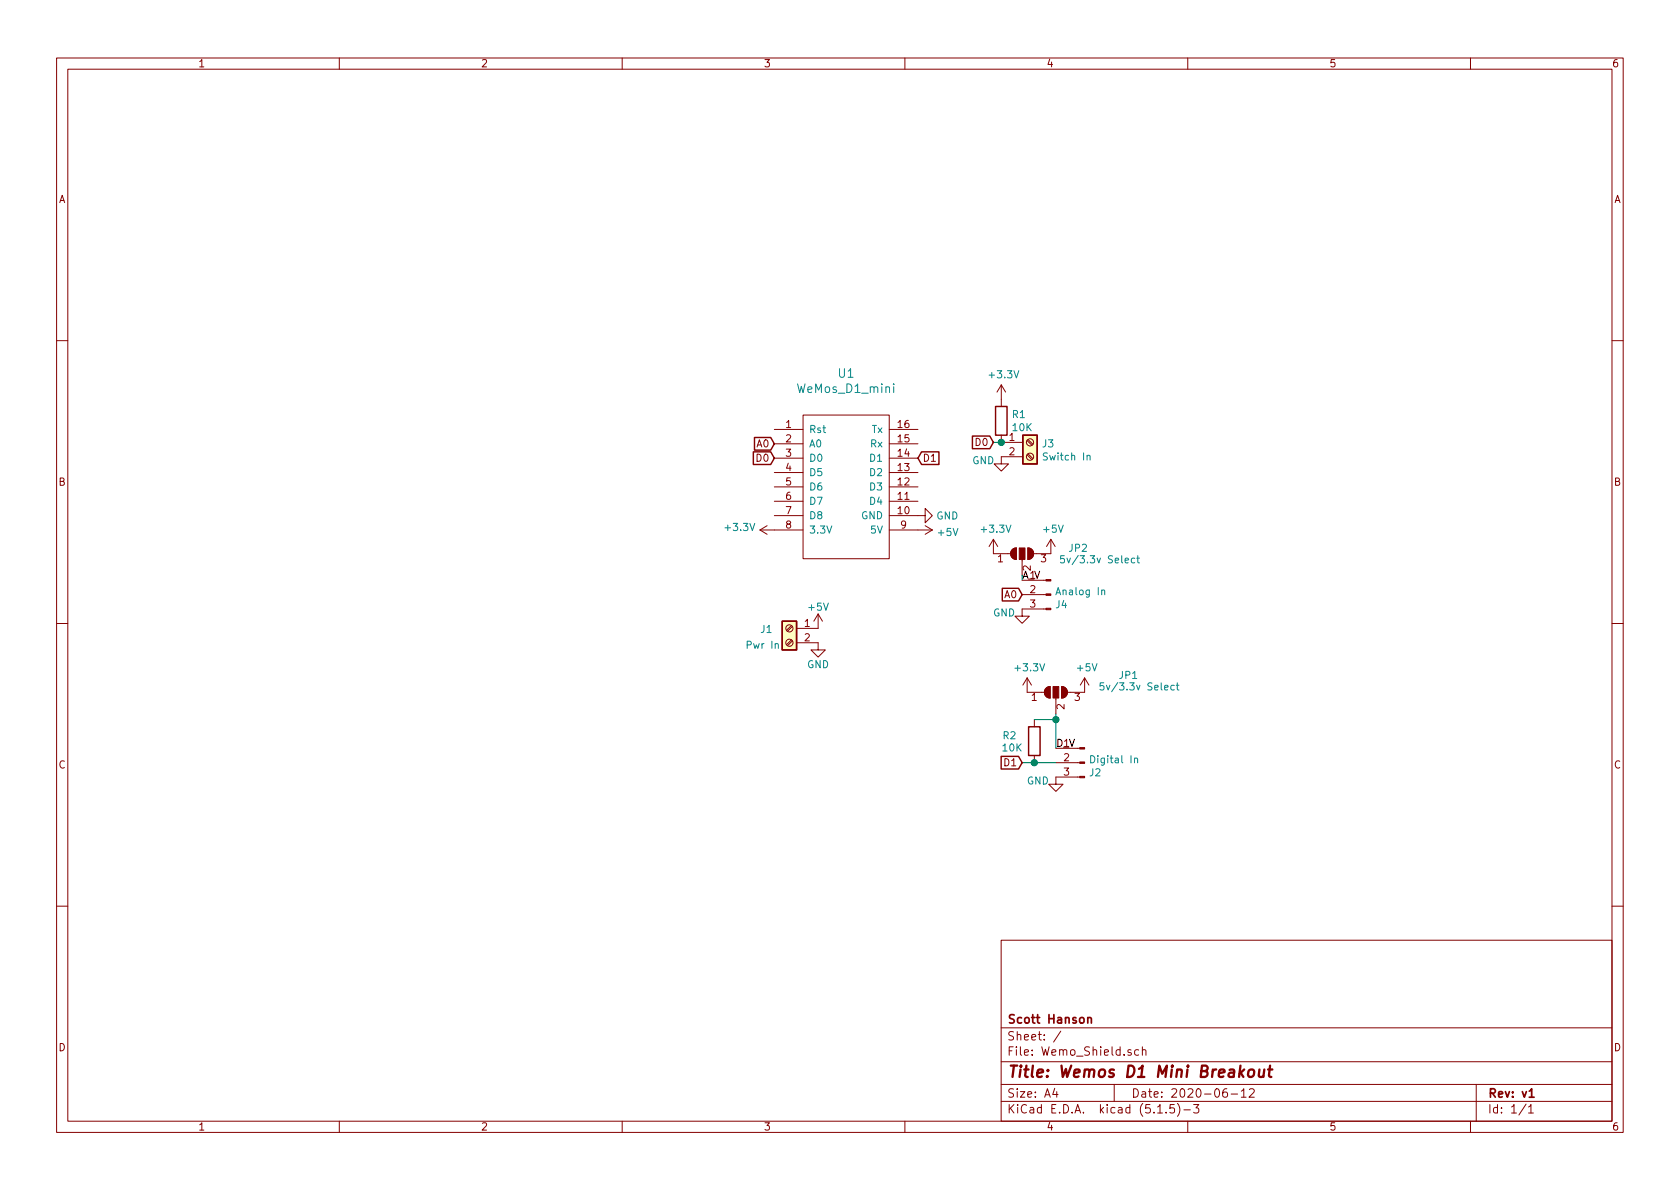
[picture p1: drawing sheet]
EESchema Schematic File Version 4
EELAYER 30 0
EELAYER END
$Descr A4 11693 8268
encoding utf-8
Sheet 1 1
Title "Wemos D1 Mini Breakout"
Date "2020-06-12"
Rev "v1"
Comp "Scott Hanson"
Comment1 ""
Comment2 ""
Comment3 ""
Comment4 ""
$EndDescr
$Comp
L wemos_mini:WeMos_D1_mini U1
U 1 1
P 5890 3330
F 0 "U1" H 5890 4073 60  0000 C CNN
F 1 "WeMos_D1_mini" H 5890 3967 60  0000 C CNN
F 2 "wemos-d1-mini:wemos-d1-mini-connectors-only" H 6440 2630 60  0001 C CNN
F 3 "http://www.wemos.cc/Products/d1_mini.html" H 5620 4440 60  0001 C CNN
	1    5890 3330
	1    0    0    -1  
$EndComp
$Comp
L Connector:Screw_Terminal_01x02 J3
U 1 1
P 7170 3070
F 0 "J3" H 7250 3062 50  0000 L CNN
F 1 "Switch In" H 7250 2971 50  0000 L CNN
F 2 "TerminalBlock_Phoenix:TerminalBlock_Phoenix_MKDS-1,5-2_1x02_P5.00mm_Horizontal" H 7170 3070 50  0001 C CNN
F 3 "~" H 7170 3070 50  0001 C CNN
	1    7170 3070
	1    0    0    -1  
$EndComp
$Comp
L Connector:Conn_01x03_Male J4
U 1 1
P 7315 4130
F 0 "J4" H 7287 4062 50  0000 R CNN
F 1 "Analog In" H 7287 4153 50  0000 R CNN
F 2 "Connector_PinHeader_2.54mm:PinHeader_1x03_P2.54mm_Horizontal" H 7315 4130 50  0001 C CNN
F 3 "~" H 7315 4130 50  0001 C CNN
	1    7315 4130
	-1   0    0    -1  
$EndComp
$Comp
L Connector:Conn_01x03_Male J2
U 1 1
P 7550 5300
F 0 "J2" H 7522 5232 50  0000 R CNN
F 1 "Digital In" H 7522 5323 50  0000 R CNN
F 2 "Connector_PinHeader_2.54mm:PinHeader_1x03_P2.54mm_Horizontal" H 7550 5300 50  0001 C CNN
F 3 "~" H 7550 5300 50  0001 C CNN
	1    7550 5300
	-1   0    0    -1  
$EndComp
$Comp
L Device:R R1
U 1 1
P 6970 2920
F 0 "R1" H 7040 2966 50  0000 L CNN
F 1 "10K" H 7040 2875 50  0000 L CNN
F 2 "Resistor_SMD:R_0805_2012Metric_Pad1.15x1.40mm_HandSolder" V 6900 2920 50  0001 C CNN
F 3 "~" H 6970 2920 50  0001 C CNN
	1    6970 2920
	1    0    0    -1  
$EndComp
Text GLabel 7115 4130 0    50   Input ~ 0
A0
$Comp
L power:GND #PWR0101
U 1 1
P 7115 4230
F 0 "#PWR0101" H 7115 3980 50  0001 C CNN
F 1 "GND" H 6990 4205 50  0000 C CNN
F 2 "" H 7115 4230 50  0001 C CNN
F 3 "" H 7115 4230 50  0001 C CNN
	1    7115 4230
	1    0    0    -1  
$EndComp
$Comp
L power:+3.3V #PWR0103
U 1 1
P 6970 2770
F 0 "#PWR0103" H 6970 2620 50  0001 C CNN
F 1 "+3.3V" H 6985 2943 50  0000 C CNN
F 2 "" H 6970 2770 50  0001 C CNN
F 3 "" H 6970 2770 50  0001 C CNN
	1    6970 2770
	1    0    0    -1  
$EndComp
$Comp
L power:GND #PWR0104
U 1 1
P 6970 3170
F 0 "#PWR0104" H 6970 2920 50  0001 C CNN
F 1 "GND" H 6845 3145 50  0000 C CNN
F 2 "" H 6970 3170 50  0001 C CNN
F 3 "" H 6970 3170 50  0001 C CNN
	1    6970 3170
	1    0    0    -1  
$EndComp
Text GLabel 6915 3070 0    50   Input ~ 0
D0
Wire Wire Line
	6915 3070 6970 3070
Connection ~ 6970 3070
Text GLabel 5390 3080 0    50   Input ~ 0
A0
$Comp
L power:+5V #PWR0105
U 1 1
P 7550 4810
F 0 "#PWR0105" H 7550 4660 50  0001 C CNN
F 1 "+5V" H 7565 4983 50  0000 C CNN
F 2 "" H 7550 4810 50  0001 C CNN
F 3 "" H 7550 4810 50  0001 C CNN
	1    7550 4810
	1    0    0    -1  
$EndComp
$Comp
L power:GND #PWR0106
U 1 1
P 7350 5400
F 0 "#PWR0106" H 7350 5150 50  0001 C CNN
F 1 "GND" H 7225 5375 50  0000 C CNN
F 2 "" H 7350 5400 50  0001 C CNN
F 3 "" H 7350 5400 50  0001 C CNN
	1    7350 5400
	1    0    0    -1  
$EndComp
Text GLabel 7115 5300 0    50   Input ~ 0
D1
Text GLabel 5390 3180 0    50   Input ~ 0
D0
Text GLabel 6390 3180 2    50   Input ~ 0
D1
$Comp
L Connector:Screw_Terminal_01x02 J1
U 1 1
P 5495 4365
F 0 "J1" H 5655 4360 50  0000 C CNN
F 1 "Pwr In" H 5680 4250 50  0000 C CNN
F 2 "TerminalBlock_Phoenix:TerminalBlock_Phoenix_MKDS-1,5-2_1x02_P5.00mm_Horizontal" H 5495 4365 50  0001 C CNN
F 3 "~" H 5495 4365 50  0001 C CNN
	1    5495 4365
	-1   0    0    -1  
$EndComp
$Comp
L power:GND #PWR0107
U 1 1
P 5695 4465
F 0 "#PWR0107" H 5695 4215 50  0001 C CNN
F 1 "GND" H 5695 4315 50  0000 C CNN
F 2 "" H 5695 4465 50  0001 C CNN
F 3 "" H 5695 4465 50  0001 C CNN
	1    5695 4465
	1    0    0    -1  
$EndComp
$Comp
L power:+5V #PWR0108
U 1 1
P 5695 4365
F 0 "#PWR0108" H 5695 4215 50  0001 C CNN
F 1 "+5V" H 5695 4515 50  0000 C CNN
F 2 "" H 5695 4365 50  0001 C CNN
F 3 "" H 5695 4365 50  0001 C CNN
	1    5695 4365
	1    0    0    -1  
$EndComp
$Comp
L power:+5V #PWR0109
U 1 1
P 6390 3680
F 0 "#PWR0109" H 6390 3530 50  0001 C CNN
F 1 "+5V" V 6405 3808 50  0000 L CNN
F 2 "" H 6390 3680 50  0001 C CNN
F 3 "" H 6390 3680 50  0001 C CNN
	1    6390 3680
	0    1    1    0   
$EndComp
$Comp
L power:+3.3V #PWR0102
U 1 1
P 6915 3845
F 0 "#PWR0102" H 6915 3695 50  0001 C CNN
F 1 "+3.3V" H 6930 4018 50  0000 C CNN
F 2 "" H 6915 3845 50  0001 C CNN
F 3 "" H 6915 3845 50  0001 C CNN
	1    6915 3845
	1    0    0    -1  
$EndComp
$Comp
L power:+3.3V #PWR0110
U 1 1
P 5390 3680
F 0 "#PWR0110" H 5390 3530 50  0001 C CNN
F 1 "+3.3V" V 5405 3808 50  0000 L CNN
F 2 "" H 5390 3680 50  0001 C CNN
F 3 "" H 5390 3680 50  0001 C CNN
	1    5390 3680
	0    -1   -1   0   
$EndComp
$Comp
L power:GND #PWR0111
U 1 1
P 6390 3580
F 0 "#PWR0111" H 6390 3330 50  0001 C CNN
F 1 "GND" V 6385 3375 50  0000 C CNN
F 2 "" H 6390 3580 50  0001 C CNN
F 3 "" H 6390 3580 50  0001 C CNN
	1    6390 3580
	0    -1   -1   0   
$EndComp
$Comp
L power:+3.3V #PWR0112
U 1 1
P 7150 4810
F 0 "#PWR0112" H 7150 4660 50  0001 C CNN
F 1 "+3.3V" H 7165 4983 50  0000 C CNN
F 2 "" H 7150 4810 50  0001 C CNN
F 3 "" H 7150 4810 50  0001 C CNN
	1    7150 4810
	1    0    0    -1  
$EndComp
$Comp
L Jumper:SolderJumper_3_Open JP2
U 1 1
P 7115 3845
F 0 "JP2" H 7505 3885 50  0000 C CNN
F 1 "5v/3.3v Select" H 7655 3805 50  0000 C CNN
F 2 "Jumper:SolderJumper-3_P1.3mm_Open_Pad1.0x1.5mm" H 7115 3845 50  0001 C CNN
F 3 "~" H 7115 3845 50  0001 C CNN
	1    7115 3845
	1    0    0    -1  
$EndComp
$Comp
L power:+5V #PWR0113
U 1 1
P 7315 3845
F 0 "#PWR0113" H 7315 3695 50  0001 C CNN
F 1 "+5V" H 7330 4018 50  0000 C CNN
F 2 "" H 7315 3845 50  0001 C CNN
F 3 "" H 7315 3845 50  0001 C CNN
	1    7315 3845
	1    0    0    -1  
$EndComp
Text Label 7350 5200 0    50   ~ 0
D_V
Wire Wire Line
	7115 3995 7115 4030
Text Label 7115 4030 0    50   ~ 0
A_V
$Comp
L Device:R R2
U 1 1
P 7200 5150
F 0 "R2" H 6975 5190 50  0000 L CNN
F 1 "10K" H 6970 5105 50  0000 L CNN
F 2 "Resistor_SMD:R_0805_2012Metric_Pad1.15x1.40mm_HandSolder" V 7130 5150 50  0001 C CNN
F 3 "~" H 7200 5150 50  0001 C CNN
	1    7200 5150
	1    0    0    -1  
$EndComp
Wire Wire Line
	7350 5300 7200 5300
Connection ~ 7200 5300
Wire Wire Line
	7200 5300 7115 5300
Wire Wire Line
	7350 4960 7350 5000
$Comp
L Jumper:SolderJumper_3_Open JP1
U 1 1
P 7350 4810
F 0 "JP1" H 7855 4930 50  0000 C CNN
F 1 "5v/3.3v Select" H 7930 4850 50  0000 C CNN
F 2 "Jumper:SolderJumper-3_P1.3mm_Open_Pad1.0x1.5mm" H 7350 4810 50  0001 C CNN
F 3 "~" H 7350 4810 50  0001 C CNN
	1    7350 4810
	1    0    0    -1  
$EndComp
Wire Wire Line
	7200 5000 7350 5000
Connection ~ 7350 5000
Wire Wire Line
	7350 5000 7350 5200
$EndSCHEMATC
